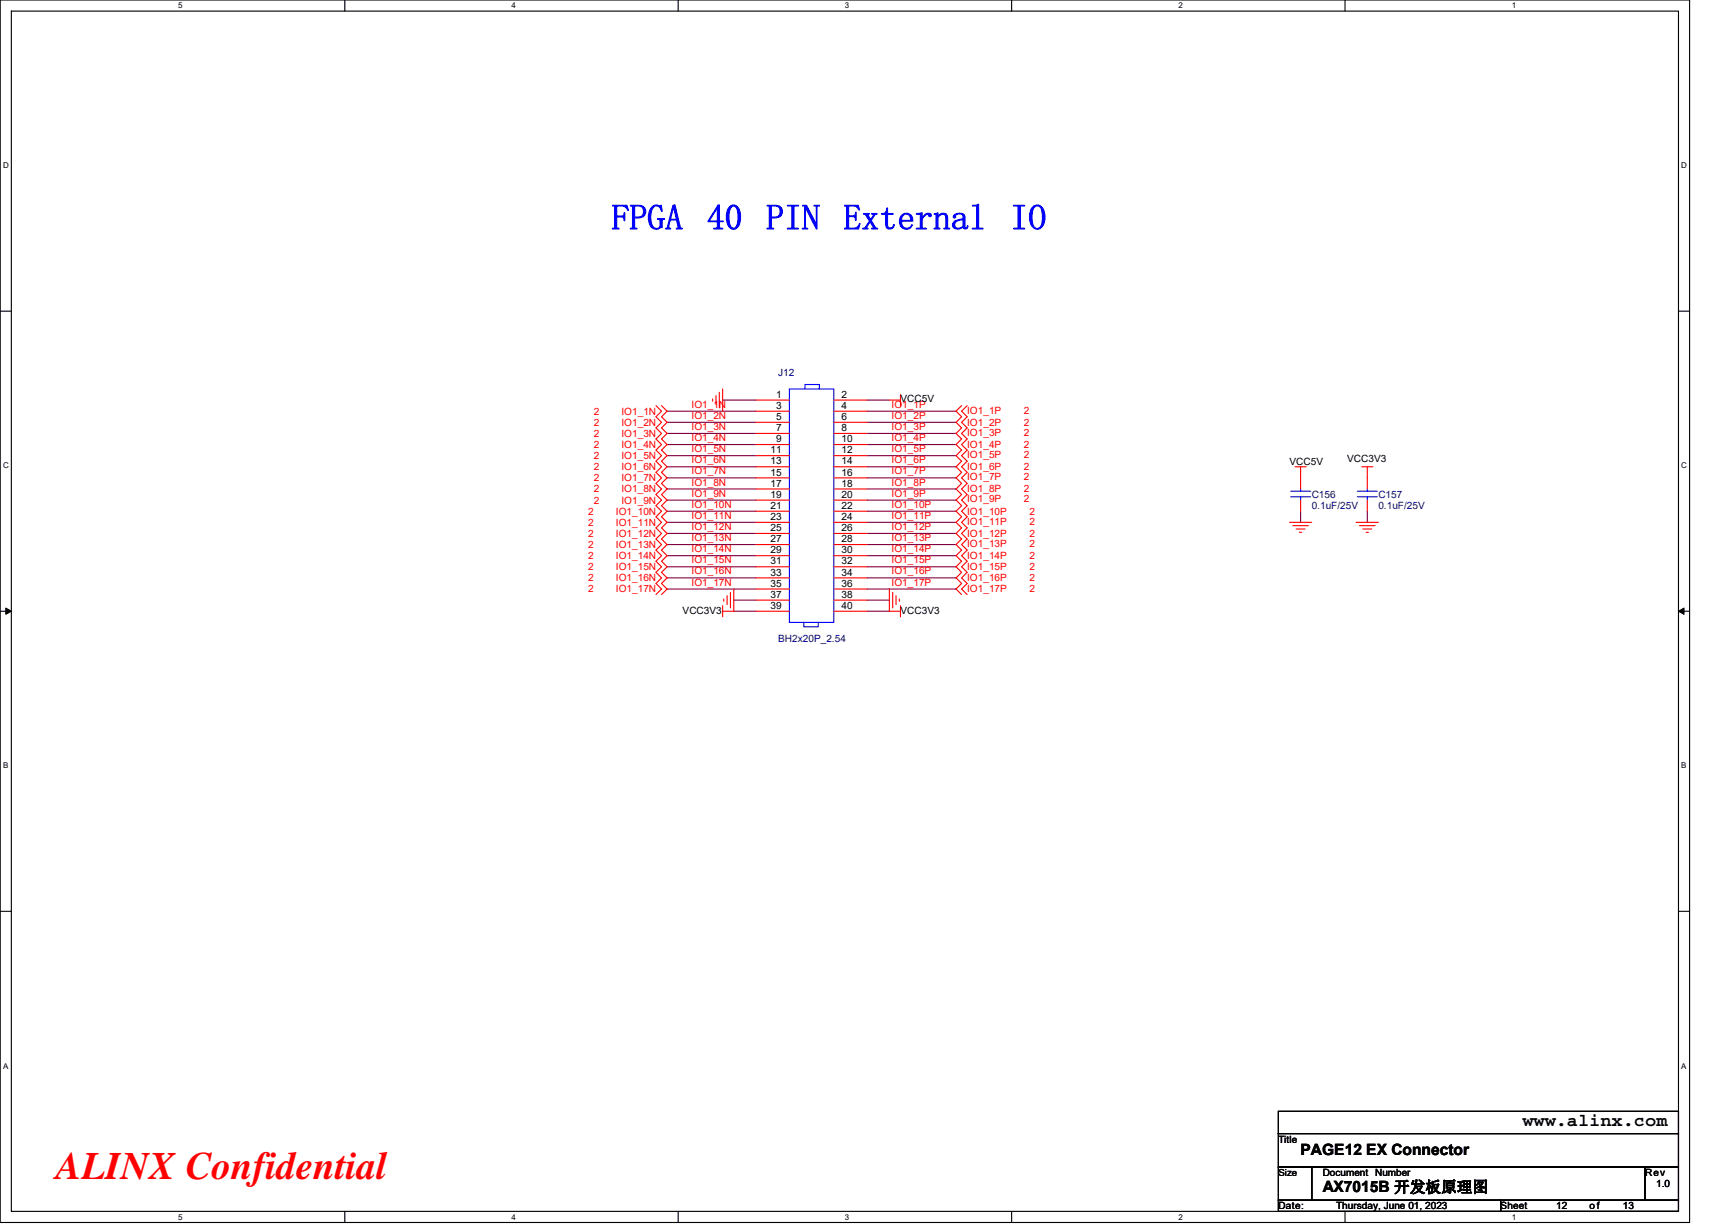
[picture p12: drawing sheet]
<svg xmlns="http://www.w3.org/2000/svg" width="297mm" height="210mm" viewBox="0 0 297 210" stroke-linecap="round" stroke-linejoin="round" font-family="sans-serif">
<path d="M0 0h289.6v209.5h-289.6zM1.9 1.9h285.8v205.7h-285.8z" fill="none" stroke="#000" stroke-width=".19"/>
<g fill="#fff">
<path d="M30.5 .2h.8v1.5h-.8z"/>
<path d="M30.5 207.8h.8v1.6h-.8z"/>
</g>
<path d="M59.1 0v1.9M59.1 207.6v1.9" fill="none" stroke="#000" stroke-width=".19"/>
<g fill="#fff">
<path d="M87.7 .2h.7v1.5h-.7z"/>
<path d="M87.7 207.8h.7v1.6h-.7z"/>
</g>
<path d="M116.2 0v1.9M116.2 207.6v1.9" fill="none" stroke="#000" stroke-width=".19"/>
<g fill="#fff">
<path d="M144.8 .2h.8v1.5h-.8z"/>
<path d="M144.8 207.8h.8v1.6h-.8z"/>
</g>
<path d="M173.4 0v1.9M173.4 207.6v1.9" fill="none" stroke="#000" stroke-width=".19"/>
<g fill="#fff">
<path d="M202 .2h.7v1.5h-.7z"/>
<path d="M202 207.8h.7v1.6h-.7z"/>
</g>
<path d="M230.5 0v1.9M230.5 207.6v1.9" fill="none" stroke="#000" stroke-width=".19"/>
<g fill="#fff">
<path d="M259.1 .2h.8v1.5h-.8z"/>
<path d="M259.1 207.8h.8v1.6h-.8z"/>
<path d="M.5 27.6h1v1.5h-1z"/>
<path d="M288.2 27.6h1v1.5h-1z"/>
<path d="M.5 79.1h1v1.5h-1z"/>
<path d="M288.2 79.1h1v1.5h-1z"/>
</g>
<path d="M0 53.3h1.9M287.7 53.3h1.9" fill="none" stroke="#000" stroke-width=".19"/>
<g fill="#fff">
<path d="M.5 130.5h.9v1.5h-.9z"/>
<path d="M288.2 130.5h.9v1.5h-.9z"/>
</g>
<path d="M0 104.8h1.9M287.7 104.8h1.9" fill="none" stroke="#000" stroke-width=".19"/>
<path d="M1 104.2l.9 .6-.9 .5zM287.7 104.8l.9-.6v1.1z" fill="#000" stroke="#000" stroke-width=".17"/>
<g fill="#fff">
<path d="M.5 181.9h.9v1.6h-.9z"/>
<path d="M288.2 181.9h.9v1.6h-.9z"/>
</g>
<path d="M0 156.2h1.9M287.7 156.2h1.9M219.1 190.5h68.6v3.8h-68.6zM219.1 194.3h68.6v5.7h-68.6zM219.1 200h5.7v5.7h-5.7zM219.1 205.7h38.1v1.9h-38.1zM224.8 200h57.2v5.7h-57.2zM257.2 205.7h30.5v1.9h-30.5zM282 200h5.7v5.7h-5.7z" fill="none" stroke="#000" stroke-width=".19"/>
<g fill="none" stroke="#800040" stroke-width=".19">
<path d="M114.3 70.5h15.3M114.3 72.4h15.3M114.3 74.3h15.3M114.3 76.2h15.3M114.3 78.1h15.3M123.9 68.6h5.7M148.6 70.5h15.3M148.6 72.4h15.3M148.6 74.3h15.3M148.6 76.2h15.3M148.6 78.1h15.3M148.6 68.6h3.8"/>
<path d="M114.3 80h15.3M114.3 81.9h15.3M114.3 83.8h15.3M114.3 85.7h15.3M114.3 87.6h15.3M114.3 89.5h15.3M114.3 91.4h15.3M114.3 93.3h15.3M114.3 95.2h15.3M114.3 97.2h15.3M114.3 99.1h15.3M148.6 80h15.3"/>
<path d="M148.6 81.9h15.3M148.6 83.8h15.3M148.6 85.7h15.3M148.6 87.6h15.3M148.6 89.5h15.3M148.6 91.4h15.3M148.6 93.3h15.3M148.6 95.2h15.3M148.6 97.2h15.3M148.6 99.1h15.3M222.9 87.6v1.9M234.4 87.6v1.9"/>
<path d="M114.3 101h15.3M125.8 104.8h3.8M125.8 102.9h3.8M148.6 101h15.3M148.6 102.9h3.8M148.6 104.8h3.8"/>
</g>
<g fill="none" stroke="#f00" stroke-width=".19">
<path d="M112.4 69.5l1 1-1 .9 1 1-1 .9 1 1-1 .9 1 1-1 1 1 .9-1 1 1 .9-1 1 1 .9-1 1 1 .9-1 1 1 .9-1 1 1 .9-1 1 1 .9-1 1 1 .9-1 1 1 .9-1 1 1 .9-1 1 1 1-1 .9 1 1-1 .9 1 1-1 .9M113.4 69.5l.9 1-.9 .9 .9 1-.9 .9 .9 1-.9 .9 .9 1-.9 1 .9 .9-.9 1 .9 .9-.9 1 .9 .9-.9 1 .9 .9-.9 1 .9 .9-.9 1 .9 .9-.9 1 .9 .9-.9 1 .9 .9-.9 1 .9 .9-.9 1 .9 .9-.9 1 .9 1-.9 .9 .9 1-.9 .9 .9 1-.9 .9M122.1 68.4v.4M122.7 67.8v1.5M123.3 67.2v2.7M123.9 66.7v3.8M129.6 68.6h5.7M129.6 70.5h5.7M129.6 72.4h5.7M129.6 74.3h5.7M129.6 76.2h5.7M129.6 78.1h5.7"/>
<path d="M142.9 68.6h5.7M142.9 70.5h5.7M142.9 72.4h5.7M142.9 74.3h5.7M142.9 76.2h5.7M142.9 78.1h5.7M152.4 68.6h1.9M154.3 67.6v1.9M164.8 69.5l-.9 1 .9 .9-.9 1 .9 .9-.9 1 .9 .9-.9 1 .9 1-.9 .9 .9 1-.9 .9 .9 1-.9 .9 .9 1-.9 .9 .9 1-.9 .9 .9 1-.9 .9 .9 1-.9 .9 .9 1-.9 .9 .9 1-.9 .9 .9 1-.9 .9 .9 1-.9 1 .9 .9-.9 1 .9 .9-.9 1 .9 .9M165.8 69.5l-1 1 1 .9-1 1 1 .9-1 1 1 .9-1 1 1 1-1 .9 1 1-1 .9 1 1-1 .9 1 1-1 .9 1 1-1 .9 1 1-1 .9 1 1-1 .9 1 1-1 .9 1 1-1 .9 1 1-1 .9 1 1-1 1 1 .9-1 1 1 .9-1 1 1 .9M129.6 80h5.7M129.6 81.9h5.7"/>
<path d="M129.6 83.8h5.7M129.6 85.7h5.7M129.6 87.6h5.7M129.6 89.5h5.7M129.6 91.4h5.7M129.6 93.3h5.7M129.6 95.2h5.7M129.6 97.2h5.7M129.6 99.1h5.7M142.9 80h5.7M142.9 81.9h5.7M142.9 83.8h5.7"/>
<path d="M142.9 85.7h5.7M142.9 87.6h5.7M142.9 89.5h5.7M142.9 91.4h5.7M142.9 93.3h5.7M142.9 95.2h5.7M142.9 97.2h5.7M142.9 99.1h5.7M221 89.5h3.8M221.6 90.1h2.7M222 80h1.9M222.2 90.7h1.5"/>
<path d="M222.7 91.2h.4M222.9 85.7v1.9M222.9 80v3.8M232.4 89.5h3.9M233 90.1h2.7M233.4 80h1.9M233.6 90.7h1.5M234.2 91.2h.3M234.4 80v3.8M234.4 85.7v1.9M123.9 103.8v1.9M124.1 102.7v.4"/>
<path d="M124.6 102.1v1.5M125.2 101.5v2.7M125.8 101v3.8h-1.9M129.6 101h5.7M129.6 102.9h5.7M129.6 104.8h5.7M142.9 101h5.7M142.9 102.9h5.7M142.9 104.8h5.7M152.4 101v3.8h1.9M153 101.5v2.7M153.6 102.1v1.5"/>
<path d="M154.2 102.7v.4M154.3 103.8v1.9"/>
</g>
<path d="M135.3 66.7h7.6v40h-7.6zM138 66.7v-.8h2.4v.8M221.2 85.2h3.4M221.2 84.2h3.4M222.9 83.8v.4M222.9 85.2v.5M232.6 85.2h3.5M232.6 84.2h3.5M234.4 83.8v.4M234.4 85.2v.5M137.8 106.7v.7h2.4v-.7" fill="none" stroke="#00f" stroke-width=".19"/>
<text font-size="6.7" fill="#f00" x="9.6" y="202.2">ALINX Confidential</text>
<text font-size="6.1" fill="#00f" x="104.8" y="39.3">FPGA 40 PIN External IO</text>
<text font-size="3" x="261" y="193.1">www.alinx.com</text>
<g font-size="2.7">
<text x="222.9" y="197.9">PAGE12 EX Connector</text>
<text x="226.7" y="204.4">AX7015B 开发板原理图</text>
</g>
<g font-size="1.7" fill="#000080">
<text x="133.4" y="64.4">J12</text>
<text x="224.8" y="85.4">C156</text>
<text x="224.8" y="87.3">0.1uF/25V</text>
<text x="236.3" y="85.4">C157</text>
<text x="236.3" y="87.3">0.1uF/25V</text>
<text x="133.4" y="110.1">BH2x20P_2.54</text>
</g>
<g font-size="1.7" fill="#f00">
<text x="101.8" y="71.1">2</text>
<text x="106.5" y="71.1">IO1_1N</text>
<text x="118.5" y="69.9">IO1_1N</text>
<text x="118.5" y="71.8">IO1_2N</text>
<text x="152.8" y="69.9">IO1_1P</text>
<text x="152.8" y="71.8">IO1_2P</text>
<text x="165.8" y="70.9">IO1_1P</text>
<text x="175.5" y="70.9">2</text>
<text x="101.8" y="73">2</text>
<text x="101.8" y="74.9">2</text>
<text x="101.8" y="76.8">2</text>
<text x="106.5" y="73">IO1_2N</text>
<text x="106.5" y="74.9">IO1_3N</text>
<text x="106.5" y="76.8">IO1_4N</text>
<text x="118.5" y="73.7">IO1_3N</text>
<text x="118.5" y="75.6">IO1_4N</text>
<text x="118.5" y="77.5">IO1_5N</text>
<text x="152.8" y="73.7">IO1_3P</text>
<text x="152.8" y="75.6">IO1_4P</text>
<text x="152.8" y="77.5">IO1_5P</text>
<text x="165.8" y="73">IO1_2P</text>
<text x="165.8" y="74.7">IO1_3P</text>
<text x="165.8" y="76.8">IO1_4P</text>
<text x="175.5" y="73">2</text>
<text x="175.5" y="74.7">2</text>
<text x="175.5" y="76.8">2</text>
<text x="101.8" y="78.7">2</text>
<text x="101.8" y="80.6">2</text>
<text x="101.8" y="82.5">2</text>
<text x="106.5" y="78.7">IO1_5N</text>
<text x="106.5" y="80.6">IO1_6N</text>
<text x="106.5" y="82.5">IO1_7N</text>
<text x="118.5" y="79.4">IO1_6N</text>
<text x="118.5" y="81.3">IO1_7N</text>
<text x="118.5" y="83.2">IO1_8N</text>
<text x="152.8" y="79.4">IO1_6P</text>
<text x="152.8" y="81.3">IO1_7P</text>
<text x="152.8" y="83.2">IO1_8P</text>
<text x="165.8" y="78.5">IO1_5P</text>
<text x="165.8" y="80.6">IO1_6P</text>
<text x="165.8" y="82.3">IO1_7P</text>
<text x="175.5" y="78.5">2</text>
<text x="175.5" y="80.6">2</text>
<text x="175.5" y="82.3">2</text>
<text x="100.8" y="88.2">2</text>
<text x="101.8" y="84.4">2</text>
<text x="101.8" y="86.3">2</text>
<text x="105.6" y="88.2">IO1_10N</text>
<text x="106.5" y="84.4">IO1_8N</text>
<text x="106.5" y="86.3">IO1_9N</text>
<text x="118.5" y="85.1">IO1_9N</text>
<text x="118.5" y="87">IO1_10N</text>
<text x="118.5" y="88.9">IO1_11N</text>
<text x="152.8" y="85.1">IO1_9P</text>
<text x="152.8" y="87">IO1_10P</text>
<text x="152.8" y="88.9">IO1_11P</text>
<text x="165.8" y="84.4">IO1_8P</text>
<text x="165.8" y="86.1">IO1_9P</text>
<text x="165.8" y="88.2">IO1_10P</text>
<text x="165.8" y="89.9">IO1_11P</text>
<text x="175.5" y="84.4">2</text>
<text x="175.5" y="86.1">2</text>
<text x="176.4" y="88.2">2</text>
<text x="176.4" y="89.9">2</text>
<text x="100.8" y="90.1">2</text>
<text x="100.8" y="92">2</text>
<text x="100.8" y="93.9">2</text>
<text x="100.8" y="95.8">2</text>
<text x="105.6" y="90.1">IO1_11N</text>
<text x="105.6" y="92">IO1_12N</text>
<text x="105.6" y="93.9">IO1_13N</text>
<text x="105.6" y="95.8">IO1_14N</text>
<text x="118.5" y="90.8">IO1_12N</text>
<text x="118.5" y="92.8">IO1_13N</text>
<text x="118.5" y="94.7">IO1_14N</text>
<text x="152.8" y="90.8">IO1_12P</text>
<text x="152.8" y="92.8">IO1_13P</text>
<text x="152.8" y="94.7">IO1_14P</text>
<text x="165.8" y="92">IO1_12P</text>
<text x="165.8" y="93.7">IO1_13P</text>
<text x="165.8" y="95.8">IO1_14P</text>
<text x="176.4" y="92">2</text>
<text x="176.4" y="93.7">2</text>
<text x="176.4" y="95.8">2</text>
<text x="100.8" y="97.7">2</text>
<text x="100.8" y="99.7">2</text>
<text x="100.8" y="101.6">2</text>
<text x="105.6" y="97.7">IO1_15N</text>
<text x="105.6" y="99.7">IO1_16N</text>
<text x="105.6" y="101.6">IO1_17N</text>
<text x="118.5" y="96.6">IO1_15N</text>
<text x="118.5" y="98.5">IO1_16N</text>
<text x="118.5" y="100.4">IO1_17N</text>
<text x="152.8" y="96.6">IO1_15P</text>
<text x="152.8" y="98.5">IO1_16P</text>
<text x="152.8" y="100.4">IO1_17P</text>
<text x="165.8" y="97.7">IO1_15P</text>
<text x="165.8" y="99.7">IO1_16P</text>
<text x="165.8" y="101.6">IO1_17P</text>
<text x="176.4" y="97.7">2</text>
<text x="176.4" y="99.7">2</text>
<text x="176.4" y="101.6">2</text>
</g>
<g font-size="1.7">
<text x="133" y="68.2">1</text>
<text x="133" y="70.1">3</text>
<text x="133" y="72">5</text>
<text x="144.2" y="68.2">2</text>
<text x="144.2" y="70.1">4</text>
<text x="144.2" y="72">6</text>
<text x="154.3" y="69">VCC5V</text>
<text x="132.1" y="77.7">11</text>
<text x="133" y="73.9">7</text>
<text x="133" y="75.8">9</text>
<text x="144.2" y="73.9">8</text>
<text x="144.2" y="75.8">10</text>
<text x="144.2" y="77.7">12</text>
<text x="132.1" y="79.6">13</text>
<text x="132.1" y="81.5">15</text>
<text x="132.1" y="83.4">17</text>
<text x="144.2" y="79.6">14</text>
<text x="144.2" y="81.5">16</text>
<text x="144.2" y="83.4">18</text>
<text x="221" y="79.7">VCC5V</text>
<text x="230.9" y="79.3">VCC3V3</text>
<text x="132.1" y="85.3">19</text>
<text x="132.1" y="87.2">21</text>
<text x="132.1" y="89.1">23</text>
<text x="144.2" y="85.3">20</text>
<text x="144.2" y="87.2">22</text>
<text x="144.2" y="89.1">24</text>
<text x="132.1" y="91">25</text>
<text x="132.1" y="92.9">27</text>
<text x="132.1" y="94.8">29</text>
<text x="144.2" y="91">26</text>
<text x="144.2" y="92.9">28</text>
<text x="144.2" y="94.8">30</text>
<text x="132.1" y="96.8">31</text>
<text x="132.1" y="98.7">33</text>
<text x="132.1" y="100.6">35</text>
<text x="144.2" y="96.8">32</text>
<text x="144.2" y="98.7">34</text>
<text x="144.2" y="100.6">36</text>
<text x="117" y="105.2">VCC3V3</text>
<text x="132.1" y="102.5">37</text>
<text x="132.1" y="104.4">39</text>
<text x="144.2" y="102.5">38</text>
<text x="144.2" y="104.4">40</text>
<text x="154.3" y="105.2">VCC3V3</text>
<text x="219.1" y="195.9">Title</text>
<text x="219.1" y="201.5">Size</text>
<text x="226.7" y="201.6">Document Number</text>
<text x="282" y="201.6">Rev</text>
<text x="283.9" y="203.5">1.0</text>
<text x="219.1" y="207.3">Date:</text>
<text x="229" y="207.3">Thursday, June 01, 2023</text>
<text x="257.2" y="207.3">Sheet</text>
<text x="266.7" y="207.3">12</text>
<text x="272.5" y="207.3">of</text>
<text x="278.2" y="207.3">13</text>
</g>
<g font-size="1.4">
<text x="30.5" y="1.4">5</text>
<text x="87.7" y="1.4">4</text>
<text x="144.8" y="1.4">3</text>
<text x="202" y="1.4">2</text>
<text x="259.1" y="1.4">1</text>
<text x=".5" y="28.9">D</text>
<text x="288.2" y="28.9">D</text>
<text x=".5" y="80.3">C</text>
<text x="288.2" y="80.3">C</text>
<text x=".5" y="131.7">B</text>
<text x="288.2" y="131.7">B</text>
<text x=".5" y="183.2">A</text>
<text x="288.2" y="183.2">A</text>
<text x="30.5" y="209.1">5</text>
<text x="87.7" y="209.1">4</text>
<text x="144.8" y="209.1">3</text>
<text x="202" y="209.1">2</text>
<text x="259.1" y="209.1">1</text>
</g>
</svg>
